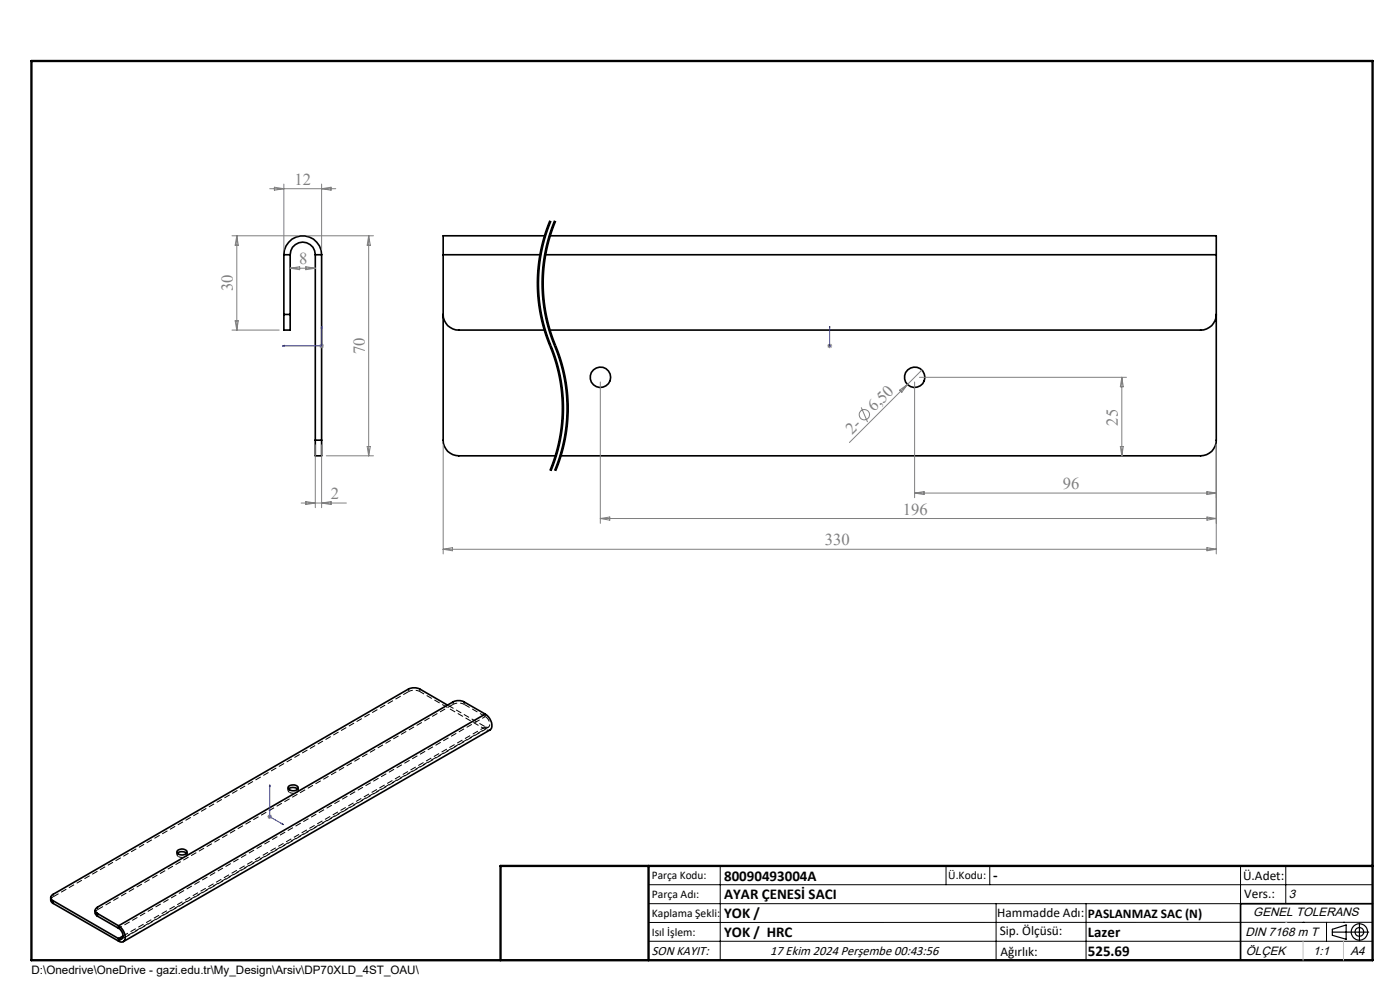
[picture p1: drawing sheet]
<svg xmlns="http://www.w3.org/2000/svg" width="297mm" height="210mm" viewBox="0 0 297 210" stroke-linecap="round" stroke-linejoin="round" font-family="sans-serif">
<g fill="none" stroke="#000" stroke-width=".35">
<path d="M60.2 54a4 4 0 0 1 4-4 4 4 0 0 1 4 4M60.2 54h1.4M60.2 54v12.7M61.6 54a2.66 2.66 0 0 1 2.6-2.6 2.66 2.66 0 0 1 2.7 2.6M61.6 54v12.7M66.9 54h1.3M66.9 54v39.4M68.2 54v39.4M94 54v39.4a3.3 3.3 0 0 0 3.3 3.3h20.6M94 54h20.7M115.6 50h-21.6v4M115.6 54h142.4"/>
<path d="M116.6 50h141.4v4M258 54v39.4a3.3 3.3 0 0 1-3.3 3.3h-135.8M60.2 66.7v3.3h1.4v-3.3M60.2 66.7h1.4M94 66.7a3.3 3.3 0 0 0 3.3 3.3h18.3M258 66.7a3.3 3.3 0 0 1-3.3 3.3h-138.1M66.9 93.4v3.3h1.3v-3.3M66.9 93.4h1.3M94.9 149.6l-5.9-3.5a2.95 2.95 0 0 0-2.3 0l-75.4 43.6a.7 .7 0 0 0-.5 .7 .7 .7 0 0 0 .5 .7M102.9 151.5a2.67 2.67 0 0 1 1.2 3.2l-77.9 45M102.9 151.5l-4.4-2.6a2.62 2.62 0 0 0-2.4 0l-75.4 43.5a.72 .72 0 0 0-.5 .7 .72 .72 0 0 0 .5 .7M102.9 151.5l-77.7 44.9"/>
<path d="M61.2 167.4a1.51 1.51 0 0 1 1.9 0M61.2 166.8a1.29 1.29 0 0 1 2.1 .3 1.28 1.28 0 0 1-2.2 .1zM10.8 190.4a1.03 1.03 0 0 0 .5 1.2M11.3 191.6l13.9 8M11.3 191.1v.5M11.3 191.1l13.9 8M20.2 193.1v.7l.5 .5M20.7 194.3l4.5 2.6M20.7 193.8v.5M20.7 193.8l4.5 2.6M25.2 196.4a2.64 2.64 0 0 1 1.1 3.2 .84 .84 0 0 1-1.1 0M25.2 196.9l.5 .5a1.16 1.16 0 0 1 0 1.8l-.5-.1"/>
<path d="M25.2 196.4v.5M25.2 199.1v.5M26.1 198.5l-.9 .6M37.6 181a1.51 1.51 0 0 1 2 0M37.7 180.4a1.29 1.29 0 0 1 2 .4 1.27 1.27 0 0 1-2.2 0zM291.2 191.7h-28v12"/>
<circle cx="127.4" cy="80.1" r="2.17"/>
<circle cx="194" cy="80" r="2.16"/>
</g>
<path d="M103 154.7l-77.8 44.9M103 152l-77.8 44.9M104 154.8l-.4 .1-.6-.2M25.8 199.1l77.8-44.9" fill="none" stroke="#000" stroke-width=".21" stroke-dasharray="1.3 .6" stroke-dashoffset=".5" stroke-linecap="butt"/>
<path d="M103 152l.5 .5a1.15 1.15 0 0 1 0 1.8l-.5-.1" fill="none" stroke="#000" stroke-width=".21" stroke-dasharray="1.3 .6" stroke-dashoffset="-.1" stroke-linecap="butt"/>
<path d="M103 154.2l-76.9 44.3" fill="none" stroke="#000" stroke-width=".21" stroke-dasharray="1.3 .6" stroke-dashoffset=".1" stroke-linecap="butt"/>
<path d="M103 154.2l-8.1-4.7" fill="none" stroke="#000" stroke-width=".21" stroke-dasharray="1.3 .6" stroke-dashoffset="-.2" stroke-linecap="butt"/>
<g fill="none" stroke="#000" stroke-width=".21" stroke-dasharray="1.3 .6" stroke-linecap="butt">
<path d="M86.7 146.7l-75.4 43.5M86.7 146.1v.6M89.1 146.7v-.6M96.1 148.9v.5M98.5 149.4l4.5 2.6M98.5 149.4v-.5M103 152v-.5M103 154.2v.5M61.1 167.1v.5M63.3 167.6v-.5M11.3 190.2v-.5M20.7 193v-.6"/>
<path d="M20.7 193l75.4-43.6M37.5 180.7v.6M39.7 181.3v-.6"/>
</g>
<path d="M86.7 146.7a2.6 2.6 0 0 1 2.4 0M96.1 149.4a2.6 2.6 0 0 1 2.4 0M61.2 167.4l-.1 .3 .3 .4M61.4 168.1l1 .2a.63 .63 0 0 0 .7-.2 .63 .63 0 0 0 .1-.7M10.8 190.9l.1-.4 .4-.3M20.2 193.6l.1-.3 .4-.3M37.6 181l-.1 .3 .4 .4M37.9 181.7l.9 .2a.63 .63 0 0 0 .7-.2 .63 .63 0 0 0 .1-.7" fill="none" stroke="#000" stroke-width=".21" stroke-dasharray="1.3 .6" stroke-dashoffset=".4" stroke-linecap="butt"/>
<path d="M103 154.7l-13.9-8" fill="none" stroke="#000" stroke-width=".21" stroke-dasharray="1.3 .6" stroke-dashoffset=".2" stroke-linecap="butt"/>
<g fill="none" stroke="#808080" stroke-width=".21">
<path d="M58.2 39.7l2 .3-2 .3zM60.2 39v14M68.2 39v14M49.2 50h14M50.2 50l.4 2h-.7zM50.2 50v20M57.2 40h14M61.6 56.9h5.3M61.6 56.9l2-.3v.6zM64.9 56.6l2 .3-2 .3zM65.2 50h14M68.2 40l2-.3v.6z"/>
<path d="M78.2 50v46.7M78.2 50l.4 2h-.7zM49.2 70h10M49.9 68h.7l-.4 2zM67.7 73.4h1M67.9 73l.7 .7M68.2 72.9v1M68.6 73l-.7 .7M175.5 73.4h1M175.6 73l.8 .7M176 72.9v1M176.4 73l-.8 .7"/>
<path d="M195.6 78.5l-15.4 15.4M66.9 94.4v13.3M68.2 94.4v13.3M69.2 96.7h10M77.9 94.7h.7l-.4 2zM94 94.4v23.1M127.4 81v30M182.7 86.4l1.3 3.1M190.9 82.8l1.6-1.2-1.2 1.6zM194 81v24.6M195.1 80h43.9M237.7 94.7h.6l-.3 2z"/>
<path d="M238 80v16.7M238 80l.3 2h-.6zM258 94.4v23.1M63.9 106.7h9.6M64.9 106.4l2 .3-2 .3zM68.2 106.7l2-.3v.6zM94 116.5h164M94 116.5l2-.3v.6zM127.4 110h130.6M127.4 110l2-.3v.6zM194 104.6h64M194 104.6l2-.3v.6z"/>
<path d="M256 104.3l2 .3-2 .3zM256 109.7l2 .3-2 .3zM256 116.2l2 .3-2 .3zM56.7 173.2h1M56.9 172.9l.7 .7M57.2 172.7v1M57.6 172.9l-.7 .7"/>
<circle cx="183.4" cy="88" r="1.09"/>
</g>
<path d="M116.8 46.8a34.5 34.5 0 0 0 0 26.5M117.8 46.8a34.5 34.5 0 0 0 0 26.5M116.8 73.3a34.5 34.5 0 0 1 0 26.6M117.8 73.3a34.5 34.5 0 0 1 0 26.6" fill="none" stroke="#000" stroke-width=".21" stroke-dasharray="6.3 1.3 1.3 1.3" stroke-dashoffset="-.3" stroke-linecap="butt"/>
<g fill="none" stroke="#000" stroke-width=".21">
<path d="M114.6 55.9a34.2 34.2 0 0 0 2.2 17M115 51.6a34.6 34.6 0 0 0 1.3 21M115.6 55.9a35.3 35.3 0 0 0 2.9 19l1 3.2 .7 3.4M116 51.6a35.3 35.3 0 0 0 2.2 23.4l1 3.2M116.3 47.6l-1.3 4M116.6 46.8l-.3 .8M116.8 46.8a34.9 34.9 0 0 0 .6 28.1 34.5 34.5 0 0 1-.6 25M116.9 46.9l-1.5 4.4-.8 4.6M117.6 46.8l-1.6 4.8M117.8 46.8a34.9 34.9 0 0 0 .6 28.1 34.5 34.5 0 0 1-.6 25M117.9 46.9l-1.5 4.4-.8 4.6M116.3 72.6l1.2 3.2 .9 3.3"/>
<path d="M116.8 72.9l.1 .4zM116.9 73.3l1.4 4 .9 4.2M118.4 79l.5 2.5M119.2 78.2l.2 .9M119.4 79l.5 2.5M117.7 96.6l-1.1 3.2M118.7 96.6l-1.1 3.2M118.9 81.5a34.3 34.3 0 0 1-1.2 15.1M119.2 95l-.5 1.6M119.2 81.5l.1 .8M119.3 82.3l.1 .9M119.4 83.2a34.6 34.6 0 0 1-2.5 16.7"/>
<path d="M119.9 81.5a34.3 34.3 0 0 1-.7 13.5M120.2 81.5l.1 .8M120.3 82.3l.1 .9M120.4 83.2a34.6 34.6 0 0 1-2.5 16.7M137.6 187.7h153.6M137.6 191.7h153.6M137.6 199.7h153.6M152.8 183.7v20M200.7 183.7v4M210 183.7v4M211.3 191.7v12M230.4 191.7v12"/>
<path d="M263.2 183.7v20M272.8 183.7v8M276.4 195.6h.1M281.4 195.6v4.1M285 195.6h.1M291.2 195.6l-153.6 .1"/>
</g>
<g fill="none" stroke="#000" stroke-width=".25">
<path d="M282.6 197.7h7.8M282.6 197.1l3-.9v3l-3-.8zM288.4 195.8v3.8M106.2 203.7h185"/>
<circle cx="288.4" cy="197.7" r="1.74"/>
<circle cx="288.4" cy="197.7" r=".93"/>
</g>
<path d="M59.9 73.4l.4-.1v.2zM68.2 69.2l.1 .4h-.2zM68.2 69.2v4.2h-8.3M176 69.2v.4v-.4M176 73.3v.2zM176 73.4h.1M176 69.2v4.2M57.2 166.5v6.7l2.9 1.7M57.2 166.5l.1 .3-.2-.1zM59.9 174.7l.2 .2h-.2z" fill="none" stroke="#00f" stroke-width=".21"/>
<path d="M6.7 12.9h284.5v190.8h-284.5zM137.6 183.7v20M291.2 183.7h-185v20" fill="none" stroke="#000" stroke-width=".5"/>
<path d="M276.4 199.7v4M285 199.7v4" fill="none" stroke="#c0c0c0" stroke-width=".21"/>
<path d="M272.8 195.6h.1" fill="none" stroke="#c0c0c0" stroke-width=".25"/>
<g fill="#00f">
<path d="M68.2 69.2l.1 .4h-.2zM59.9 73.4l.4-.1v.2z"/>
<path d="M59.9 174.7l.2 .2h-.2zM57.2 166.5l.1 .3-.2-.1z"/>
<path d="M176 69.2v.4zM176 73.3v.2z"/>
</g>
<g font-size="3.5" fill="#808080">
<text x="62.5" y="39.2">12</text>
<text x="63.5" y="56">8</text>
<text x="49.4" y="61.8" transform="rotate(-90 49.4 61.8)">30</text>
<text x="77.4" y="75.1" transform="rotate(-90 77.4 75.1)">70</text>
<text x="185.5" y="87.5" transform="rotate(-45 185.5 87.5)">6,50</text>
<text x="180.8" y="92.2" transform="rotate(-45 180.8 92.2)">2-</text>
<text x="237.2" y="90.3" transform="rotate(-90 237.2 90.3)">25</text>
<text x="70.2" y="105.8">2</text>
<text x="225.5" y="103.7">96</text>
<text x="191.5" y="109.1">196</text>
<text x="175" y="115.6">330</text>
</g>
<g font-size="3.2">
<text x="153.6" y="186.8">80090493004A</text>
<text x="153.6" y="190.8">AYAR ÇENESİ SACI</text>
<text x="210.7" y="186.6">-</text>
<text x="153.6" y="194.8">YOK /</text>
<text x="153.6" y="198.8">YOK / HRC</text>
<text x="230.8" y="198.7">Lazer</text>
<text x="230.8" y="202.8">525.69</text>
</g>
<g font-size="2.8">
<text x="263.7" y="186.7">Ü.Adet:</text>
<text x="263.9" y="190.5">Vers.:</text>
<text x="211.5" y="194.5">Hammadde Adı:</text>
<text x="230.8" y="194.7">PASLANMAZ SAC (N)</text>
<text x="138.3" y="202.6">SON KAYIT:</text>
<text x="163.4" y="202.6">17 Ekim 2024 Perşembe 00:43:56</text>
<text x="212.1" y="198.4">Sip. Ölçüsü:</text>
<text x="212.2" y="202.7">Ağırlık:</text>
</g>
<g font-size="2.6">
<text x="273.4" y="190.4">3</text>
<text x="265.9" y="194.4">GENEL TOLERANS</text>
<text x="264.2" y="198.5">DIN 7168 m T</text>
<text x="264.3" y="202.6">ÖLÇEK</text>
<text x="278.5" y="202.6">1:1</text>
<text x="286.5" y="202.6">A4</text>
</g>
<g font-size="2.5">
<text x="138.3" y="186.4">Parça Kodu:</text>
<text x="138.3" y="190.5">Parça Adı:</text>
<text x="201.2" y="186.5">Ü.Kodu:</text>
<text x="138.3" y="194.5">Kaplama Şekli:</text>
<text x="138.3" y="198.6">Isıl İşlem:</text>
<text x="6.7" y="206.7">D:\Onedrive\OneDrive - gazi.edu.tr\My_Design\Arsiv\DP70XLD_4ST_OAU\</text>
</g>
</svg>
